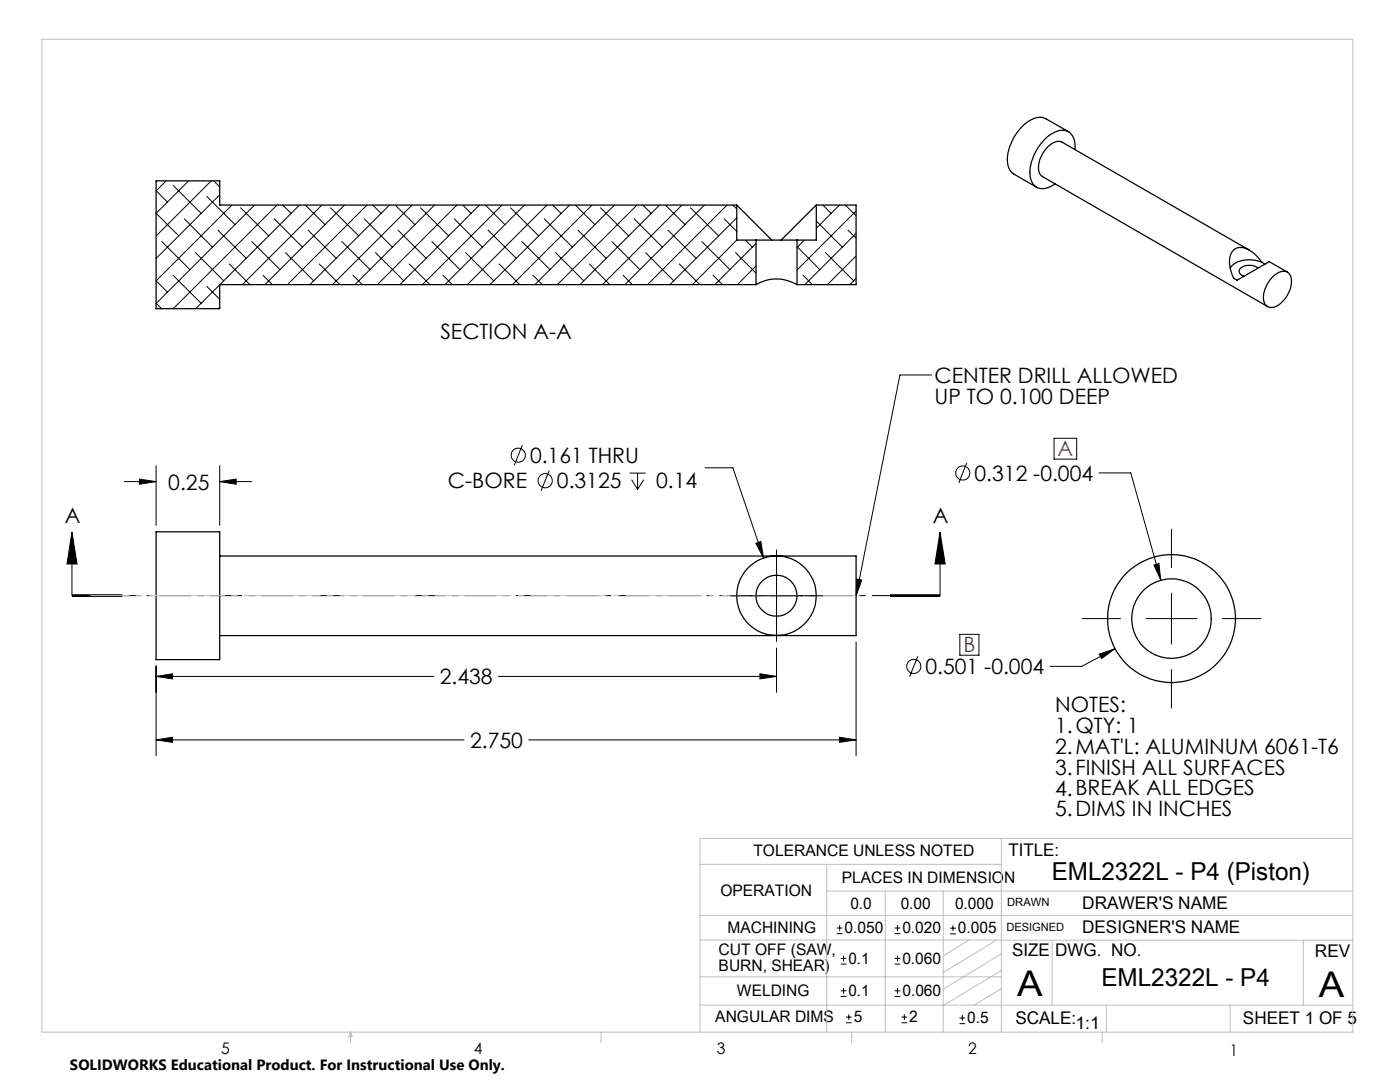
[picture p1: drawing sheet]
<svg xmlns="http://www.w3.org/2000/svg" width="279mm" height="216mm" viewBox="0 0 279 216" stroke-linecap="round" stroke-linejoin="round" font-family="sans-serif">
<g fill="none" stroke="#000" stroke-width=".25">
<path d="M213.3 26.3l-4.6-2.6a3.8 3.8 0 0 0-4.2 1.1 9.8 9.8 0 0 0-3.4 7.9l.4 1.1 .6 .8 4.8 2.8M214.5 29.8a3.1 3.1 0 0 0-2.1-3.8 6.4 6.4 0 0 0-5.2 3.4 8.1 8.1 0 0 0-1.4 6.7 2.56 2.56 0 0 0 4 1.1l.8-.5M147 40.9l7 7M147 40.9h-103.1v-4.8h-12.7v25.5h12.7v-4.8h107M147 40.9v7h3.9M150.9 56.8a8 8 0 0 1 8.2 0M150.9 47.9h8.2M150.9 47.9v8.9M159.1 47.9v8.9M162.9 40.9l-7 7M162.9 40.9h8v15.9h-11.8M162.9 40.9v7h-3.8"/>
<path d="M249.3 49.9l-37.3-21.5a2.51 2.51 0 0 0-2.9 .9 5.3 5.3 0 0 0-1.6 5.4l.6 .5 44.9 26M251.1 53.5a2.88 2.88 0 0 0-3.7 .3 1.01 1.01 0 0 0 .8 1.3M251.8 52.3a6 6 0 0 0-4.2-2.9 2.42 2.42 0 0 0-2.2 2.8l.3 1.9a2.32 2.32 0 0 0 1.2 1.8l6.4-3.7 3.6 2.1M251.8 52.3a5.8 5.8 0 0 0-6.1 .8l-.2 .4M251.8 52.3l.6 .4M253.7 55.5a2.89 2.89 0 0 1 3.2-1.2 2.85 2.85 0 0 1 .6 3.4 5.6 5.6 0 0 1-3.5 3.6 1.8 1.8 0 0 1-1.8-2.3 6.8 6.8 0 0 1 1.5-3.5zM31.2 106.1h12.7v25.5h-12.7zM43.9 110.9h127v15.9h-127M154 111a7.9 7.9 0 0 0-5.8 12.1 7.9 7.9 0 0 0 13.5 0 7.9 7.9 0 0 0-5.8-12.1"/>
<circle cx="155" cy="118.9" r="4.1"/>
<circle cx="233.8" cy="123.4" r="7.9"/>
<circle cx="233.8" cy="123.4" r="12.8"/>
</g>
<g fill="none" stroke="#000" stroke-width=".2">
<path d="M31.2 38.1l2.2 2.2M33.2 36.1l-2 2M34.5 37l5.6 5.6M37.6 36.1l-6.4 6.5 4.5 4.5M41.3 39.2l5.6 5.6M42.2 36.1l-11 11M42.7 36.1l1.2 1.2M43.9 38.9l-12.7 12.7M31.2 56l2.2 2.3M31.2 51.5h.1M32.3 48.2l5.6 5.6M34.5 54.9l5.6 5.6"/>
<path d="M36.8 43.7l5.6 5.6M39 50.4l5.6 5.6M41.3 57.1l2.6 2.6M43.5 45.9l5.6 5.6M43.9 56.8l-4.8 4.8M45.8 52.7l4.1 4.1M46.3 40.9l-15.1 15.2M48 41.5l5.6 5.6M50.2 48.2l5.7 5.6M50.8 40.9l-19.6 19.7M52.5 54.9l1.9 1.9M54.8 43.7l5.6 5.6"/>
<path d="M55.3 40.9l-20.7 20.7M56.4 40.9l1.7 1.7M57 50.4l5.6 5.6M59.8 40.9l-15.9 15.9M60.9 40.9l3.9 3.9M61.5 45.9l5.6 5.6M63.7 52.7l4.1 4.1M64.2 40.9l-15.8 15.9M66 41.5l5.6 5.6M68.2 48.2l5.6 5.6M68.8 40.9l-15.9 15.9M70.4 54.9l1.9 1.9"/>
<path d="M72.7 43.7l5.6 5.6M73.2 40.9l-15.8 15.9M74.4 40.9l1.7 1.7M74.9 50.4l5.7 5.6M77.7 40.9l-15.9 15.9M78.9 40.9l3.9 3.9M79.4 45.9l5.7 5.6M81.7 52.7l4.1 4.1M82.2 40.9l-15.8 15.9M83.9 41.5l5.6 5.6M86.2 48.2l5.6 5.6M86.7 40.9l-15.9 15.9"/>
<path d="M88.4 54.9l1.9 1.9M90.7 43.7l5.6 5.6M91.2 40.9l-15.9 15.9M92.4 40.9l1.6 1.7M92.9 50.4l5.6 5.6M95.7 40.9l-15.9 15.9M96.9 40.9l3.9 3.9M97.4 45.9l5.6 5.6M99.6 52.7l4.2 4.1M100.2 40.9l-15.9 15.9M101.9 41.5l5.6 5.6M104.1 48.2l5.6 5.6"/>
<path d="M104.7 40.9l-15.9 15.9M106.4 54.9l1.8 1.9M108.6 43.7l5.6 5.6M109.1 40.9l-15.8 15.9M110.3 40.9l1.7 1.7M110.9 50.4l5.6 5.6M113.7 40.9l-15.9 15.9M114.8 40.9l3.9 3.9M115.4 45.9l5.6 5.6M117.6 52.7l4.1 4.1M118.1 40.9l-15.8 15.9M119.8 41.5l5.6 5.6"/>
<path d="M122.1 48.2l5.6 5.6M122.6 40.9l-15.8 15.9M124.4 54.9l1.8 1.9M126.6 43.7l5.6 5.6M127.1 40.9l-15.9 15.9M128.3 40.9l1.7 1.7M128.8 50.4l5.6 5.6M131.6 40.9l-15.9 15.9M132.8 40.9l3.9 3.9M133.3 45.9l5.6 5.6M135.6 52.7l4.1 4.1M136.1 40.9l-15.9 15.9"/>
<path d="M137.8 41.5l5.6 5.6M140.1 48.2l5.6 5.6M140.6 40.9l-15.9 15.9M142.3 54.9l1.9 1.9M144.5 43.7l2.5 2.5M145.1 40.9l-15.9 15.9M146.3 40.9l.7 .8M146.8 50.4l4.1 4.1M147 43.5l-13.3 13.3M147 47.9l-8.8 8.9M148.8 47.9l1.3 1.4M150.9 48.6l-8.2 8.2"/>
<path d="M150.9 53.1l-3.7 3.7M159.1 49.2l4.5 4.6M160.3 54.9l1.8 1.9M160.5 47.9l-1.4 1.5M162.9 44.1l5.2 5.2M163.1 40.9l-.2 .2M164.2 40.9l1.7 1.7M164.7 50.4l5.7 5.6M167.5 40.9l-4.6 4.6M168.7 40.9l2.2 2.1M169.2 45.9l1.7 1.6M170.9 42.1l-11.8 11.8"/>
<path d="M170.9 46.6l-10.3 10.2M170.9 51.1l-5.8 5.7M170.9 55.6l-1.3 1.2M31.2 60.5l1 1.1M43.9 61.3l-.3 .3M185.9 74.8h-6.3l-8.7 44.1M24.8 96.1h6.4M27.8 95.6l3.4 .5-3.4 .5zM31.2 92.9v11.9M43.9 96.1l3.2-.5v1zM43.9 92.9v11.9M43.9 96.1h6.3"/>
<path d="M104.2 88.8l-1.6 4.1M109.6 93.9l-1.6 4M125.7 94.4h3.2M126 95.7l1.2 1.9M127.2 94.4v3.2M128.5 95.7l-1.3 1.9M140.7 93.3h5.6l6.1 18.1M192.9 92.4l-1.6 4M210.4 87.5h4.5v4.1h-4.5zM219.3 94.4h6.4l6 21.4M14.4 106.2l1 6.3h-2zM14.4 106.2v12.7"/>
<path d="M14.4 119h10zM14.4 118.9h10M14.4 118.7h10M145.8 118.9h18.3M150.8 108.4l1-.3 .6 3.3zM155 109.7v18.3M171 115.5l1 .2-1.1 3.2zM177.6 118.9h10M177.6 118.7h10M177.6 119h10M187.6 106.2l1 6.3h-2zM187.6 106.2v12.7"/>
<path d="M230.3 112.7l1-.2 .4 3.3zM233.8 105.6v7.7M233.8 118.4v10.1M31.2 135l3.2-.6v1.1zM31.2 132.9v17.9M31.2 135h55.4M99.5 135h55.5M151.7 134.4l3.3 .6-3.3 .5zM155 129.3v8.8M170.9 128.1v22.7M183.2 131l-1.7 4M191.6 126.6h3.8v4.1h-3.8z"/>
<path d="M216 123.4h7.6M219.4 130.5l3.1-1.1-2.6 2zM222.5 129.4l-6.6 3.6h-6.3M228.7 123.4h10.2M233.8 133.6v7.7M243.9 123.4h7.7M31.2 147.6l3.2-.5v1zM31.2 147.6h61.4M105.5 147.6h65.4M167.5 147.1l3.4 .5-3.4 .5zM167 186.3h1.1M167 185.2h1.1"/>
<path d="M167.6 184.6v1.1M167.8 198.8h1.1M167.8 197.7h1.1M167.8 192.4h1.1M167.8 191.2h1.1M168.3 190.7v1.1M168.3 197.1v1.2M178.5 198.8h1.2M178.5 197.7h1.2M178.5 192.4h1.2M178.5 191.2h1.2M178.5 186.3h1.2"/>
<path d="M178.5 185.2h1.2M179.1 184.6v1.1M179.1 190.7v1.1M179.1 197.1v1.2M189.6 186.3h1.2M189.6 185.2h1.2M190.2 184.6v1.2M168.8 204.1h1.2M168.8 203h1.2M169.4 202.4v1.1M179.9 204.1h1.1M179.9 203h1.1"/>
<path d="M180.5 202.4v1.1M191.5 204.3h1.1M191.5 203.1h1.1M192.1 202.5v1.2"/>
<circle cx="103.4" cy="90.8" r="1.42"/>
<circle cx="108.8" cy="95.9" r="1.41"/>
<circle cx="192.2" cy="94.4" r="1.41"/>
<circle cx="182.4" cy="133" r="1.4"/>
</g>
<path d="M187.6 118.9h-173.2" fill="none" stroke="#000" stroke-width=".2" stroke-dasharray="6.3 1.3 1.3 1.3" stroke-dashoffset="2.9" stroke-linecap="butt"/>
<path d="M170.9 118.9h-152.9" fill="none" stroke="#c0c0c0" stroke-width=".2" stroke-dasharray="15.2 1.3 1.3 1.3" stroke-dashoffset="7.4" stroke-linecap="butt"/>
<g fill="none" stroke="#c0c0c0" stroke-width=".2">
<path d="M8.4 7.8h261.6v198.2h-261.6zM139.7 172.5h60.1M165 177.8h105M165 172.5v33.3M176.7 177.8v28M188.2 177.8v28.2M199.8 167.3v38.7M270 167.3h-130.3v38.7M139.7 182.7h130.3M139.7 187.6h60.2M139.7 194.9h60.1M193.4 187.6l-5.2 3.1"/>
<path d="M198.9 187.6l-10.7 6.5M199.8 187.6h70.2M199.8 197.3l-5.4 3.3M199.8 193.6l-11.6 7.1M199.8 190.3l-11.6 7.1M210 187.6v13M260.1 187.6v13M70 206v2.1M70 206l.3 .8h-.7zM119.9 206v2.1M139.7 200.6h130.3M170 206v2.1"/>
<path d="M220 206v2.1M220.8 200.6v5.4M245.5 200.6v5.4"/>
</g>
<path d="M27.8 95.6l3.4 .5-3.4 .5zM43.9 96.1l3.2-.5v1zM31.2 147.6l3.2-.5v1zM167.5 147.1l3.4 .5-3.4 .5zM31.2 135l3.2-.6v1.1zM151.7 134.4l3.3 .6-3.3 .5zM150.8 108.4l1.6 3-.6-3.3zM187.6 106.2l1 6.3h-2zM14.4 106.2l1 6.3h-2zM171 115.5l1 .2-1.1 3.2zM230.3 112.7l1.4 3.1-.4-3.3zM219.4 130.5l.5 .9 2.6-2z" fill="#000"/>
<g font-size="7.1">
<text x="203" y="198.7">A</text>
<text x="263.2" y="198.9">A</text>
</g>
<g font-size="4.9">
<text x="209.9" y="175.7">EML2322L - P4 (Piston)</text>
<text x="219.8" y="196.7">EML2322L - P4</text>
</g>
<g font-size="4.2">
<text x="87.9" y="67.7">SECTION A-A</text>
<text x="186.5" y="76.4">CENTER DRILL ALLOWED</text>
<text x="186.5" y="80.6">UP TO 0.100 DEEP</text>
<text x="105.8" y="92.4">0.161 THRU</text>
<text x="194.5" y="95.9">0.312 -0.004</text>
<text x="33.6" y="97.7">0.25</text>
<text x="89.4" y="97.5">C-BORE</text>
<text x="111.1" y="97.5">0.3125</text>
<text x="130.9" y="97.5">0.14</text>
<text x="12.9" y="104.4">A</text>
<text x="186.1" y="104.4">A</text>
<text x="87.8" y="136.5">2.438</text>
<text x="184.7" y="134.5">0.501 -0.004</text>
<text x="210.6" y="142">NOTES:</text>
<text x="93.8" y="149.2">2.750</text>
<text x="210.6" y="146.2">1.QTY: 1</text>
<text x="210.6" y="150.4">2.MAT'L: ALUMINUM 6061-T6</text>
<text x="210.6" y="154.6">3.FINISH ALL SURFACES</text>
<text x="210.6" y="158.7">4.BREAK ALL EDGES</text>
<text x="210.6" y="162.9">5.DIMS IN INCHES</text>
</g>
<g font-size="4.2" fill="#f00">
<text x="211.1" y="91">A</text>
<text x="192.3" y="130.1">B</text>
</g>
<g font-size="3.5">
<text x="201.2" y="170.7">TITLE:</text>
<text x="216" y="181.4">DRAWER'S NAME</text>
<text x="202" y="190.8">SIZE</text>
<text x="210.6" y="190.8">DWG. NO.</text>
<text x="216" y="186.2">DESIGNER'S NAME</text>
<text x="262.4" y="190.9">REV</text>
<text x="202.7" y="204.4">SCALE:</text>
<text x="214.6" y="205.4">1:1</text>
<text x="248.1" y="204.4">SHEET 1 OF 5</text>
</g>
<g font-size="3.2">
<text x="150.4" y="170.8">TOLERANCE UNLESS NOTED</text>
<text x="143.8" y="178.9">OPERATION</text>
<text x="168" y="176.2">PLACES IN DIMENSION</text>
<text x="169.7" y="181.4">0.0</text>
<text x="179.8" y="181.4">0.00</text>
<text x="190.6" y="181.4">0.000</text>
<text x="143.4" y="190.5">CUT OFF (SAW,</text>
<text x="145.2" y="186.2">MACHINING</text>
<text x="168.6" y="186.2">0.050</text>
<text x="180.1" y="186.2">0.020</text>
<text x="191.2" y="186.2">0.005</text>
<text x="143.4" y="193.7">BURN, SHEAR)</text>
<text x="169.3" y="192.3">0.1</text>
<text x="180.1" y="192.3">0.060</text>
<text x="147.1" y="198.7">WELDING</text>
<text x="169.3" y="198.7">0.1</text>
<text x="180.1" y="198.7">0.060</text>
<text x="142.8" y="204">ANGULAR DIMS</text>
<text x="170.4" y="204">5</text>
<text x="181.5" y="204">2</text>
<text x="193" y="204.2">0.5</text>
<text x="44.2" y="210.4">5</text>
<text x="94.6" y="210.3">4</text>
<text x="143.1" y="210.4">3</text>
<text x="193.2" y="210.3">2</text>
<text x="245.4" y="210.6">1</text>
</g>
<text font-size="3" x="14" y="213.5">SOLIDWORKS Educational Product. For Instructional Use Only.</text>
<g font-size="2.3">
<text x="200.8" y="185.7">DESIGNED</text>
<text x="201" y="180.9">DRAWN</text>
</g>
</svg>
